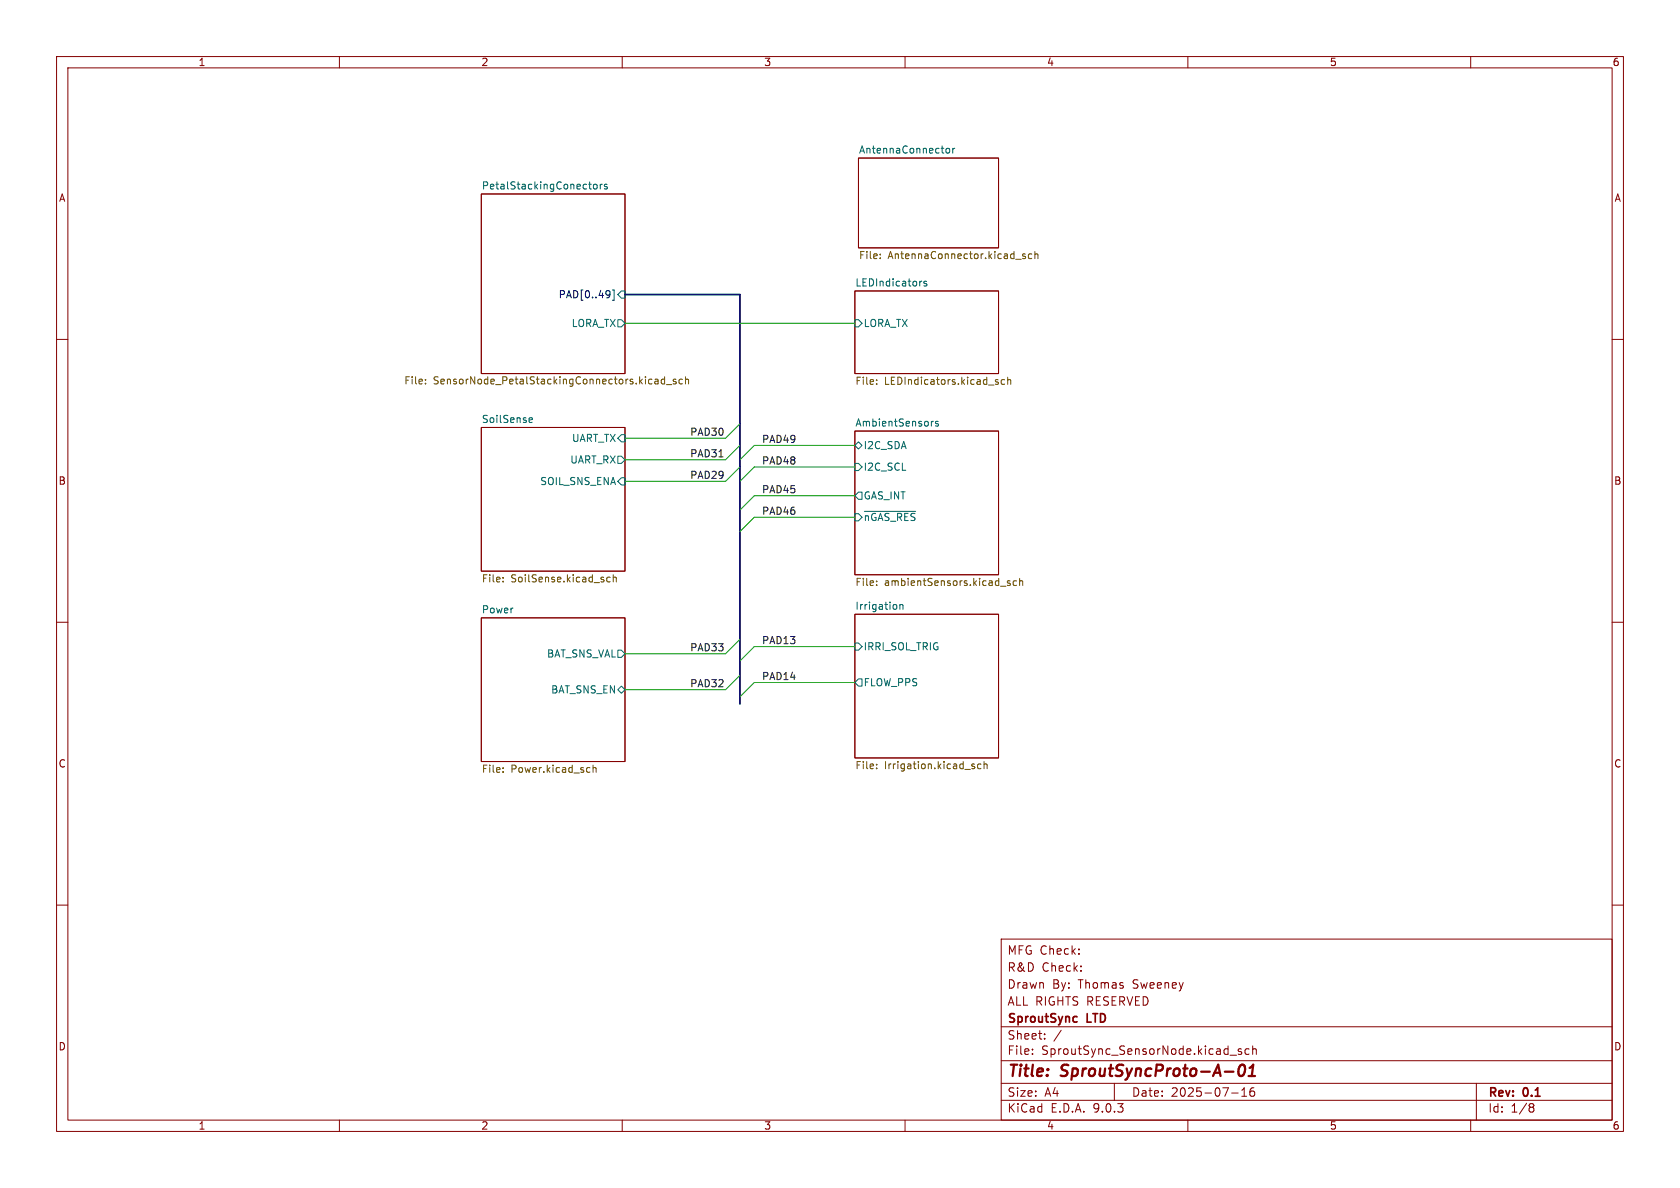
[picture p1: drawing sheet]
<svg xmlns="http://www.w3.org/2000/svg" width="297mm" height="210mm" viewBox="0 0 297 210" stroke-linecap="round" stroke-linejoin="round" font-family="sans-serif">
<g fill="none" stroke="#840000" stroke-width=".18">
<path d="M10 10h277v190h-277zM12 12h273v186h-273zM60 10v2M110 10v2M160 10v2M210 10v2M260 10v2M85.1 34.3h25.4v31.7h-25.4zM151.8 27.9h24.7v15.9h-24.7zM151.1 51.4h25.4v14.6h-25.4zM10 60h2M85.1 75.6h25.4v25.4h-25.4z"/>
<path d="M151.1 76.2h25.4v25.4h-25.4zM285 60h2M10 110h2M85.1 109.2h25.4v25.4h-25.4zM151.1 108.6h25.4v25.4h-25.4zM285 110h2M10 160h2M177 166h108v32h-108zM285 160h2M60 198v2M110 198v2M160 198v2"/>
<path d="M177 194.5h108M177 191.5h108M177 187.5h108M177 181.5h108M182.5 186.3v.1M182.5 185.5v.1M184.7 183.6v.1M184.7 182.8v.1M187.6 182.1l-1.3 2M197 191.5v3M210 198v2M217.5 186.5h1.1"/>
<path d="M217.7 193.2h1.2M219.5 185.5l-.4-.1-.2 .2 .1 .2 .5 .2v.3h-.6M219.5 193.8h.9M219.5 192.7l.5-.4v1.5M220.8 185.5l-.4-.1-.3 .3v.4l.1 .2h.6M221.5 185.5l.2-.1 .3 .1 .1 .9M221.5 184.9v1.5M221.7 192.3a.59 .59 0 0 0-.7 .6v.6l.1 .2 .4 .1 .2-.1 .1-.5-.1-.3h-.5l-.2 .3M260 198v2M261 191.5v6.5M270.6 195.1l.4 .1 .2 .2-.3 .3M270.6 195.7h.3"/>
<path d="M270.9 195.7l.2 .2 .1 .4-.2 .2-.4 .1"/>
</g>
<path d="M219.2 188.4a.46 .46 0 0 1 .5-.2 .46 .46 0 0 1 .4 .4 1.15 1.15 0 0 1-.8 1.6l-.2-.1a1.54 1.54 0 0 1 .1-1.7zM220.7 190.2h1.2M220.9 188.8l.7-.6-.3 2" fill="none" stroke="#840000" stroke-width=".4"/>
<path d="M190.3 179.7l.1 .1M190.4 180.6l-.1 .1" fill="none" stroke="#840000" stroke-width=".3"/>
<g fill="none" stroke="#006464" stroke-width=".18">
<path d="M104.1 32.6h.4M104.4 33.4h.1M105 32.7l.1-.1 .4 .1 .1 .5-.2 .2h-.3l-.1-.1zM106.1 32.6v.8M106.5 32.6l-.4 .2M107.3 32.6h-.3l-.2 .1 .1 .2 .4 .2v.3h-.5M167.3 26.3l.2-.1 .3 .1 .1 .5-.1 .2-.3 .1-.2-.2zM168.4 26.2v.9M168.8 26.2l-.4 .3M109.2 56.5h.7l.6 .7-.6 .6h-.7zM109.9 51.4h.6v1.3h-.6l-.7-.6zM151.1 56.5h.7l.6 .7-.6 .6h-.7z"/>
<path d="M163 49.7l-.3 .1M163.8 49.8l-.3-.1-.2 .2 .1 .2 .4 .1v.3h-.5M93.6 74.6h.5M93.6 73.9l.4-.1 .1 .3-.6 .2M109.9 76.8h.6v1.3h-.6l-.7-.6zM151.1 78.7l.7-.6 .6 .6-.6 .7zM165 74.5l-.3 .2M165.9 74.5h-.3l-.2 .2v.1l.5 .2v.3h-.5M109.2 80.6h.7l.6 .7-.6 .6h-.7zM109.2 85.1l.7-.6h.6v1.2h-.6zM151.1 81.9h.7l.6 .7-.6 .6h-.7zM151.1 90.8h.7l.6 .6-.6 .7h-.7z"/>
<path d="M151.8 87h.6v1.3h-.6l-.7-.7zM152.8 90.4h9.1M109.2 114.9h.7l.6 .7-.6 .6h-.7zM151.1 113.7h.7l.6 .6-.6 .6h-.7zM158.5 107v.6M159.1 106.9v.8M159.1 107l.2-.1h.3v.8M109.2 121.9l.7-.6 .6 .6-.6 .7zM151.8 120h.6v1.3h-.6l-.7-.6z"/>
</g>
<g fill="none" stroke="#725600" stroke-width=".18">
<path d="M155.6 45.6v.1M155.6 44.9v.2M181.3 44.9h-.3l-.2 .2v.1l.5 .2v.3h-.5M182.4 44.9h-.4l-.2 .2 .1 .6h.5M182.9 45l.2-.1h.3l.1 .8M182.9 44.5v1.2M75.2 67.7v.2M75.2 67.1v.1M115.9 67h.3l.1 .2v.7M116.3 67.8l-.4 .1M116.3 67.3l-.4 .1M117.5 67.1l-.4-.1-.2 .3 .1 .5h.5"/>
<path d="M117.5 66.6v1.3M117.8 68h1M119.5 67.1l-.3-.1-.2 .2 .1 .2 .4 .1v.3h-.5M120.6 67.1l-.3-.1-.3 .3 .2 .5h.4M121.2 67.1l.2-.1 .3 .1v.8M121.2 66.6v1.3M155 67.2v.1M155 67.8v.1M176.1 67.5l.3 .1 .1 .2-.2 .1h-.2M176.1 67.1l.3 .1M177.6 67.2l-.4-.1-.2 .2 .1 .6h.5M178.1 67.2l.2-.1 .3 .1 .1 .7"/>
<path d="M178.1 66.7v1.2M88.9 102.8v.1M88.9 102.1v.1M107.9 102.1l-.4-.1-.2 .3 .1 .5h.5M108.4 102.1l.2-.1 .3 .1 .1 .8M108.4 101.6v1.3M155 103.4v.1M155 102.7v.1M178.6 102.7h-.3l-.2 .1v.2l.5 .1v.3h-.5M179.7 102.7h-.3l-.3 .2 .1 .5h.5M180.3 102.8l.1-.1h.3l.1 .8M180.3 102.2v1.3"/>
<path d="M88.9 135.7v.2M88.9 136.4v.1M104.2 135.7h.1M104.3 136.5h-.1M104.8 135.3v1.2M104.8 135.8l.2-.1h.3l.1 .8M155 135.1v.1M155 135.8v.1M172 135.5h.3v.2l-.1 .2h-.3M172 135l.3 .1M173.4 135.1l-.3-.1-.3 .3 .1 .5h.5M174 135.2l.2-.2 .3 .1v.8"/>
<path d="M174 134.6v1.3"/>
</g>
<path d="M107.7 51.4l.1 .1a1.07 1.07 0 0 1-.1 1M107.8 51.9l-.1 .2M108.3 51.3h.3v1.8h-.3" fill="none" stroke="#000084" stroke-width=".18"/>
<path d="M127.1 80.8h.7" fill="none" stroke="#0f0f0f" stroke-width=".18"/>
<path d="M110.5 52.1h20.3v72.4" fill="none" stroke="#000084" stroke-width=".3"/>
<path d="M110.5 57.2h40.6M130.8 78.7l-2.5 2.6h-17.8M130.8 74.9l-2.5 2.6h-17.8M151.1 78.7h-17.8l-2.5 2.6M130.8 82.6l-2.5 2.5h-17.8M151.1 82.6h-17.8l-2.5 2.5M151.1 87.6h-17.8l-2.5 2.6M151.1 91.4h-17.8l-2.5 2.6M130.8 113l-2.5 2.6h-17.8M130.8 119.4l-2.5 2.5h-17.8M151.1 114.3h-17.8l-2.5 2.5M151.1 120.7h-17.8l-2.5 2.5" fill="none" stroke="#009600" stroke-width=".18"/>
<g font-size="2.8" fill="#840000">
<text x="178" y="190.9">Title:</text>
<text x="187.7" y="190.9">SproutSyncProto-A-01</text>
</g>
<g font-size="2.1" fill="#840000">
<text x="178" y="172">R&amp;D</text>
<text x="178" y="169">MFG Check:</text>
<text x="184.2" y="172">Check:</text>
<text x="178" y="178">ALL RIGHTS RESERVED</text>
<text x="178" y="175">Drawn</text>
<text x="186" y="175">By:</text>
<text x="190.7" y="175">Thomas</text>
<text x="200.4" y="175">Sweeney</text>
<text x="178" y="184">Sheet:</text>
<text x="178" y="181.2">SproutSync</text>
<text x="192.2" y="181.2">LTD</text>
<text x="178" y="186.7">File:</text>
<text x="184.1" y="186.7">SproutSync_SensorNode.kicad_sch</text>
<text x="178" y="196.9">KiCad</text>
<text x="178" y="194.1">Size:</text>
<text x="184.7" y="194.1">A4</text>
<text x="185.7" y="196.9">E.D.A.</text>
<text x="193.3" y="196.9">9.0.3</text>
<text x="200" y="194.1">Date:</text>
<text x="207" y="194.1">2025-07-16</text>
<text x="263" y="194.3">Rev:</text>
<text x="263" y="196.9">Id:</text>
<text x="267.1" y="196.9">1/8</text>
<text x="269.4" y="194.3">0.1</text>
</g>
<g font-size="1.8" fill="#840000">
<text x="35" y="11.9">1</text>
<text x="85" y="11.9">2</text>
<text x="135" y="11.9">3</text>
<text x="185" y="11.9">4</text>
<text x="235" y="11.9">5</text>
<text x="285" y="11.9">6</text>
<text x="10.3" y="35.9">A</text>
<text x="285.3" y="35.9">A</text>
<text x="10.3" y="85.9">B</text>
<text x="285.3" y="85.9">B</text>
<text x="10.3" y="135.9">C</text>
<text x="285.3" y="135.9">C</text>
<text x="10.3" y="185.9">D</text>
<text x="285.3" y="185.9">D</text>
<text x="35" y="199.9">1</text>
<text x="85" y="199.9">2</text>
<text x="135" y="199.9">3</text>
<text x="185" y="199.9">4</text>
<text x="235" y="199.9">5</text>
<text x="285" y="199.9">6</text>
</g>
<g font-size="1.8" fill="#006464">
<text x="151.8" y="27.2">AntennaConnector</text>
<text x="85.1" y="33.6">PetalStackingConectors</text>
<text x="151.1" y="50.7">LEDIndicators</text>
<text x="101" y="58">LORA_TX</text>
<text x="152.6" y="58">LORA_TX</text>
<text x="85.1" y="74.9">SoilSense</text>
<text x="151.1" y="75.5">AmbientSensors</text>
<text x="100.7" y="82.1">UART_RX</text>
<text x="101" y="78.3">UART_TX</text>
<text x="152.6" y="79.6">I2C_SDA</text>
<text x="152.6" y="83.4">I2C_SCL</text>
<text x="95.4" y="86">SOIL_SNS_ENA</text>
<text x="152.6" y="88.5">GAS_INT</text>
<text x="152.6" y="92.3">~{nGAS_RES}</text>
<text x="151.1" y="107.9">Irrigation</text>
<text x="85.1" y="108.5">Power</text>
<text x="96.6" y="116.4">BAT_SNS_VAL</text>
<text x="152.6" y="115.2">IRRI_SOL_TRIG</text>
<text x="97.3" y="122.8">BAT_SNS_EN</text>
<text x="152.6" y="121.5">FLOW_PPS</text>
</g>
<g font-size="1.8" fill="#725600">
<text x="151.8" y="46.1">File:</text>
<text x="157" y="46.1">AntennaConnector.kicad_sch</text>
<text x="71.4" y="68.3">File:</text>
<text x="76.6" y="68.3">SensorNode_PetalStackingConnectors.kicad_sch</text>
<text x="151.1" y="68.4">File:</text>
<text x="156.4" y="68.4">LEDIndicators.kicad_sch</text>
<text x="85.1" y="103.3">File:</text>
<text x="90.3" y="103.3">SoilSense.kicad_sch</text>
<text x="151.1" y="103.9">File:</text>
<text x="156.4" y="103.9">ambientSensors.kicad_sch</text>
<text x="85.1" y="136.9">File:</text>
<text x="90.3" y="136.9">Power.kicad_sch</text>
<text x="151.1" y="136.3">File:</text>
<text x="156.4" y="136.3">Irrigation.kicad_sch</text>
</g>
<text font-size="1.8" fill="#000084" x="98.7" y="52.9">PAD[0..49]</text>
<g font-size="1.8" fill="#0f0f0f">
<text x="121.9" y="77.1">PAD30</text>
<text x="121.9" y="80.9">PAD31</text>
<text x="134.6" y="78.4">PAD49</text>
<text x="134.6" y="82.2">PAD48</text>
<text x="121.9" y="84.7">PAD29</text>
<text x="134.6" y="87.3">PAD45</text>
<text x="134.6" y="91.1">PAD46</text>
<text x="134.6" y="114">PAD13</text>
<text x="121.9" y="115.2">PAD33</text>
<text x="121.9" y="121.6">PAD32</text>
<text x="134.6" y="120.3">PAD14</text>
</g>
</svg>
